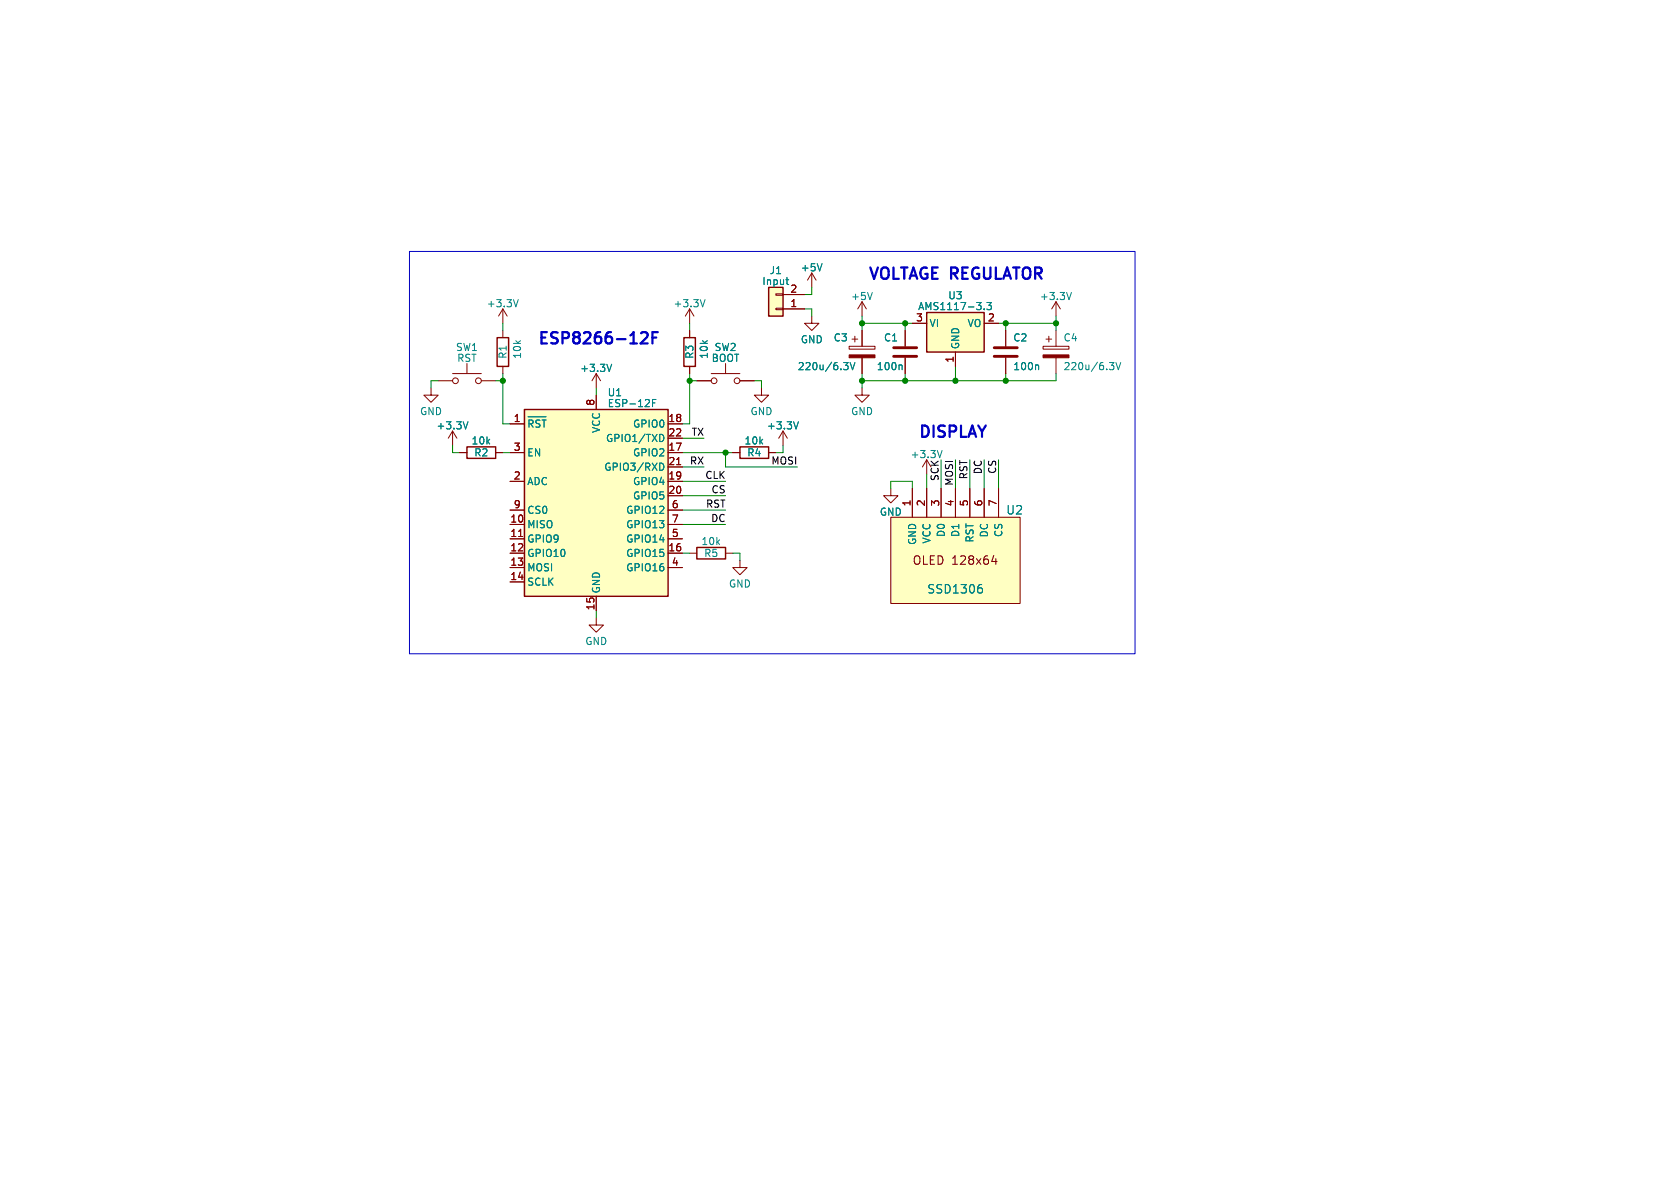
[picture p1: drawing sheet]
<svg xmlns="http://www.w3.org/2000/svg" width="297mm" height="210mm" viewBox="0 0 297 210" stroke-linecap="round" stroke-linejoin="round" font-family="sans-serif">
<path d="M0 0h297v210h-297z" fill="#fff" stroke="#fff" stroke-width=".18"/>
<path d="M87.9 59.7h2v5.1h-2zM120.9 59.7h2v5.1h-2zM135.9 50.8h2.5v5.1h-2.5zM163.8 55.2h10.2v7h-10.2zM82.5 79h5.1v2h-5.1zM92.7 72.4h25.4v33h-25.4zM130.8 79h5.1v2h-5.1zM123.2 96.8h5.1v2h-5.1z" fill="none" stroke="#840000" stroke-width=".25"/>
<g fill="none" stroke="#840000" stroke-width=".18">
<path d="M88.9 54.6v2.6M88.9 58.4v1.3M88.9 54.6l-.8 1.3M88.9 54.6l.8 1.3M121.9 54.6l-.7 1.3M121.9 54.6v2.6M121.9 58.4v1.3M121.9 54.6l.8 1.3M137.2 51.9h1.2v.3h-1.2zM137.2 54.5h1.2v.2h-1.2zM138.4 54.6h3.8M138.4 52.1h3.8"/>
<path d="M143.5 55.9v1.3h1.3l-1.3 1.2-1.3-1.2h1.3M143.5 48.3l-.8 1.2M143.5 48.3v2.5M143.5 48.3l.8 1.2M150.6 59.9h1M151.1 59.4v1.1M152.4 53.3l-.8 1.3M152.4 53.3v2.6M152.4 58.4v2.8M152.4 53.3l.8 1.3M160 58.4v2.8M161.3 57.2h2.5"/>
<path d="M174 57.2h2.5M177.8 58.4v2.8M184.9 59.9h1M185.4 59.4v1.1M186.7 53.3v2.6M186.7 58.4v2.8M186.7 53.3l-.8 1.3M186.7 53.3l.8 1.3M76.2 68.6v1.3h1.3l-1.3 1.2-1.3-1.2h1.3M77.5 67.3h2.5M80 76.2l-.8 1.3M80 76.2v2.5"/>
<path d="M80 76.2l.8 1.3M80 66h5.1M82.5 64.3v1.7M85.1 67.3h2.5M88.9 64.8v1.2M90.2 74.9h2.5M105.4 66l-.8 1.3M105.4 66v2.6M105.4 69.9v2.5M105.4 66l.8 1.3M118.1 74.9h2.5M118.1 77.5h2.5"/>
<path d="M121.9 64.8v1.2M123.2 67.3h2.5M125.7 66h5.1M128.3 64.3v1.7M130.8 67.3h2.5M134.6 68.6v1.3h1.3l-1.3 1.2-1.3-1.2h1.3M138.4 76.2l-.7 1.3M138.4 76.2v2.5M138.4 76.2l.8 1.3M150.1 61.2h4.6v.5h-4.6zM152.4 68.6v1.3h1.3l-1.3 1.2-1.3-1.2h1.3M152.4 63.2v2.8"/>
<path d="M160 63.2v2.8M168.9 62.2v2.6M177.8 63.2v2.8M184.4 61.2h4.6v.5h-4.6zM186.7 63.2v2.8M81.3 80h1.2M87.6 80h1.3M90.2 80h2.5M90.2 92.7h2.5M90.2 95.3h2.5M90.2 97.8h2.5M90.2 85.1h2.5"/>
<path d="M90.2 90.2h2.5M91.7 94.8h.7M118.1 80h2.5M118.1 92.7h2.5M118.1 95.3h2.5M118.1 97.8h2.5M118.1 85.1h2.5M118.1 87.6h2.5M118.1 82.6h2.5M118.1 90.2h2.5M119.6 82.1h.7M121.9 97.8h1.3"/>
<path d="M128.3 97.8h1.2M129.5 80h1.3M130.8 99.1v1.2h1.3l-1.3 1.3-1.3-1.3h1.3M135.9 80h1.3M157.5 91.4h22.8v15.3h-22.8zM157.5 86.4v1.2h1.2l-1.2 1.3-1.3-1.3h1.3M161.3 86.4v5M163.8 81.3v2.5M163.8 86.4v5M163.8 81.3l-.7 1.3M163.8 81.3l.8 1.3M166.4 86.4v5"/>
<path d="M168.9 86.4v5M171.4 86.4v5M174 86.4v5M176.5 86.4v5M90.2 100.3h2.5M90.2 102.9h2.5M105.4 109.2v1.3h1.3l-1.3 1.3-1.3-1.3h1.3M105.4 105.4v2.6M118.1 100.3h2.5"/>
<circle cx="80.5" cy="67.3" r=".51"/>
<circle cx="84.6" cy="67.3" r=".51"/>
<circle cx="126.2" cy="67.3" r=".51"/>
<circle cx="130.3" cy="67.3" r=".51"/>
</g>
<g fill="none" stroke="#008484" stroke-width=".18">
<path d="M91.6 53l-.4 1.2M124.6 53l-.4 1.2M138.9 49.5h.5M145.3 46.6l-.4 1.3M154.2 51.7l-.4 1.3M174 54.6v.1M174.5 53.5h.8l-.5 .5 .4 .1v.5l-.2 .1-.5-.1M189.4 51.7l-.4 1.3M82.7 74.6l-.4 1.2M93.3 73.7h3.2M94.2 74.5l-.2-.3h-.5v1.3M95.5 74.3l-.5-.1-.3 .3"/>
<path d="M95.8 74.2h.7M96.2 74.2v1.3M108.1 64.4l-.4 1.3M115.4 71.2h.4M116 70.6h-.6v1.3M116.9 76.8a.68 .68 0 0 1 .5 .6 .68 .68 0 0 1-.5 .7M141.2 74.6l-.5 1.2M149.1 64.1h.8l-.4 .5 .4 .1v.4l-.2 .3h-.4M150.3 64.1l.4 1.3 .4-1.3M159.3 64.5l.2 .2v.7M166.6 79.6l-.5 1.3M183.4 64.5l.2 .2v.7"/>
<path d="M196.1 64.1h.8l-.4 .5 .4 .1v.4l-.2 .3h-.4M197.3 64.1l.4 1.3 .4-1.3M116.6 81.9a.64 .64 0 0 1 .8 .6 .64 .64 0 0 1-.8 .6M173.3 103.3h.2M173.4 103.9l.3 .3v.3l-.3 .3"/>
</g>
<path d="M158 63h4.1M158 61.5h4.1M175.8 63h4M175.8 61.5h4" fill="none" stroke="#840000" stroke-width=".51"/>
<g fill="#ffffc2" stroke="#ffffc2" stroke-width=".18">
<path d="M163.8 55.2h10.2v7h-10.2z"/>
<path d="M157.5 91.4h22.8v15.3h-22.8z"/>
<path d="M92.7 72.4h25.4v33h-25.4z"/>
<path d="M135.9 50.8h2.5v5.1h-2.5z"/>
</g>
<path d="M175.3 99.3h1M176 98.8v1" fill="none" stroke="#840000" stroke-width=".19"/>
<g fill="#840000" stroke="#840000" stroke-width=".18">
<path d="M184.4 62.7h4.6v.5h-4.6z"/>
<path d="M150.1 62.7h4.6v.5h-4.6z"/>
</g>
<path d="M113.6 58.7h.5a.54 .54 0 0 1 .3 .9l-1.1 1.1h1.2M115.3 59.7h.7M116.3 58.7h-1v2" fill="none" stroke="#0000c2" stroke-width=".4"/>
<path d="M72.4 44.5h128.3v71.1h-128.3z" fill="none" stroke="#0000c2" stroke-width=".18"/>
<g fill="none" stroke="#008400" stroke-width=".18">
<path d="M88.9 57.2v1.2M121.9 57.2v1.2M142.2 54.6h1.3v1.3M143.5 50.8v1.3h-1.3M152.4 57.2h8.9M152.4 55.9v2.5M160 57.2v1.2M176.5 57.2h10.2M177.8 57.2v1.2M186.7 55.9v2.5M77.5 67.3h-1.3v1.3M80 78.7v1.3h1.3"/>
<path d="M87.6 67.3h1.3M88.9 66v8.9h1.3M105.4 68.6v1.3M120.6 77.5h3.9M121.9 66v8.9h-1.3M121.9 67.3h1.3M133.3 67.3h1.3v1.3M138.4 78.7v1.3h-1.2M152.4 66v2.6M160 66v1.3M168.9 64.8v2.5M177.8 66v1.3"/>
<path d="M186.7 66v1.3h-34.3M88.9 80h1.3M120.6 80h8.9M120.6 82.6h3.9M120.6 85.1h7.7M120.6 87.6h7.7M120.6 90.2h7.7M120.6 97.8h1.3M120.6 92.7h7.7M128.3 80v2.6h12.7M129.5 97.8h1.3v1.3M157.5 86.4v-1.3h3.8v1.3"/>
<path d="M163.8 83.8v2.6M166.4 81.3v5.1M168.9 81.3v5.1M171.4 81.3v5.1M174 81.3v5.1M176.5 81.3v5.1M105.4 108v1.2"/>
</g>
<g fill="#008400" stroke="#008400" stroke-width=".18">
<circle cx="177.8" cy="57.2" r=".46"/>
<circle cx="186.7" cy="57.2" r=".46"/>
<circle cx="177.8" cy="67.3" r=".46"/>
<circle cx="168.9" cy="67.3" r=".46"/>
<circle cx="160" cy="67.3" r=".46"/>
<circle cx="160" cy="57.2" r=".46"/>
<circle cx="88.9" cy="67.3" r=".46"/>
<circle cx="121.9" cy="67.3" r=".46"/>
<circle cx="128.3" cy="80" r=".46"/>
<circle cx="152.4" cy="67.3" r=".46"/>
<circle cx="152.4" cy="57.2" r=".46"/>
</g>
<g font-size="2.8" fill="#0000c2">
<text x="153.7" y="49.5">VOLTAGE REGULATOR</text>
<text x="95.2" y="61">ESP8266-12F</text>
<text x="162.6" y="77.5">DISPLAY</text>
</g>
<g font-size="2.1" fill="#008484">
<text x="177.8" y="91.1">U2</text>
<text x="163.9" y="105.1">SSD1306</text>
</g>
<text font-size="2.1" fill="#840000" x="161.3" y="100">OLED 128x64</text>
<g font-size="1.8" fill="#008484">
<text x="134.7" y="50.5">Input</text>
<text x="136" y="48.6">J1</text>
<text x="141.5" y="48.1">+5V</text>
<text x="150.4" y="53.2">+5V</text>
<text x="167.6" y="53.1">U3</text>
<text x="183.8" y="53.2">+3.3V</text>
<text x="86" y="54.5">+3.3V</text>
<text x="119" y="54.5">+3.3V</text>
<text x="162.3" y="55">AMS1117-3.3</text>
<text x="164.3" y="58">VI</text>
<text x="170.9" y="58">VO</text>
<text x="80.6" y="62.2">SW1</text>
<text x="80.8" y="64.1">RST</text>
<text x="89.7" y="63.5" transform="rotate(-90 89.7 63.5)">R1</text>
<text x="92.3" y="63.5" transform="rotate(-90 92.3 63.5)">10k</text>
<text x="102.5" y="65.9">+3.3V</text>
<text x="122.7" y="63.5" transform="rotate(-90 122.7 63.5)">R3</text>
<text x="125.3" y="63.5" transform="rotate(-90 125.3 63.5)">10k</text>
<text x="125.8" y="64.1">BOOT</text>
<text x="126.3" y="62.2">SW2</text>
<text x="141" y="65.6">220u/6.3V</text>
<text x="141.5" y="60.8">GND</text>
<text x="147.3" y="60.5">C3</text>
<text x="154.9" y="65.6">100n</text>
<text x="156.2" y="60.5">C1</text>
<text x="169.7" y="61.7" transform="rotate(-90 169.7 61.7)">GND</text>
<text x="179.1" y="60.5">C2</text>
<text x="179.1" y="65.6">100n</text>
<text x="188" y="60.5">C4</text>
<text x="188" y="65.6">220u/6.3V</text>
<text x="107.4" y="70.2">U1</text>
<text x="74.2" y="73.5">GND</text>
<text x="77.1" y="76.1">+3.3V</text>
<text x="93.2" y="76.4">~{RST}</text>
<text x="106.2" y="76.7" transform="rotate(-90 106.2 76.7)">VCC</text>
<text x="107.4" y="72.1">ESP-12F</text>
<text x="111.8" y="75.8">GPIO0</text>
<text x="132.6" y="73.5">GND</text>
<text x="135.5" y="76.1">+3.3V</text>
<text x="150.4" y="73.5">GND</text>
<text x="83.3" y="78.7">10k</text>
<text x="83.8" y="80.8">R2</text>
<text x="93.2" y="80.8">EN</text>
<text x="106.7" y="83.4">GPIO3/RXD</text>
<text x="107" y="78.3">GPIO1/TXD</text>
<text x="111.8" y="80.8">GPIO2</text>
<text x="131.6" y="78.7">10k</text>
<text x="132" y="80.8">R4</text>
<text x="160.9" y="81.1">+3.3V</text>
<text x="93.2" y="85.9">ADC</text>
<text x="111.8" y="85.9">GPIO4</text>
<text x="111.8" y="88.5">GPIO5</text>
<text x="93.2" y="93.5">MISO</text>
<text x="93.2" y="91">CS0</text>
<text x="110.6" y="91">GPIO12</text>
<text x="110.6" y="93.5">GPIO13</text>
<text x="155.5" y="91.3">GND</text>
<text x="167.2" y="95.1" transform="rotate(-90 167.2 95.1)">D0</text>
<text x="169.7" y="95.1" transform="rotate(-90 169.7 95.1)">D1</text>
<text x="174.8" y="95.1" transform="rotate(-90 174.8 95.1)">DC</text>
<text x="177.4" y="95.1" transform="rotate(-90 177.4 95.1)">CS</text>
<text x="93.2" y="96.1">GPIO9</text>
<text x="93.2" y="98.6">GPIO10</text>
<text x="93.2" y="101.2">MOSI</text>
<text x="110.6" y="98.6">GPIO15</text>
<text x="110.6" y="101.2">GPIO16</text>
<text x="110.6" y="96.1">GPIO14</text>
<text x="123.9" y="96.5">10k</text>
<text x="124.4" y="98.6">R5</text>
<text x="162.1" y="96.5" transform="rotate(-90 162.1 96.5)">GND</text>
<text x="164.7" y="96.2" transform="rotate(-90 164.7 96.2)">VCC</text>
<text x="172.3" y="96" transform="rotate(-90 172.3 96)">RST</text>
<text x="93.2" y="103.7">SCLK</text>
<text x="106.2" y="104.9" transform="rotate(-90 106.2 104.9)">GND</text>
<text x="128.8" y="104">GND</text>
<text x="103.4" y="114.2">GND</text>
</g>
<g font-size="1.8" fill="#840000">
<text x="139.7" y="51.8">2</text>
<text x="139.7" y="54.4">1</text>
<text x="161.9" y="56.9">3</text>
<text x="174.6" y="56.9">2</text>
<text x="168.7" y="64.2" transform="rotate(-90 168.7 64.2)">1</text>
<text x="105.2" y="71.8" transform="rotate(-90 105.2 71.8)">8</text>
<text x="90.8" y="74.7">1</text>
<text x="118.1" y="74.7">18</text>
<text x="118.1" y="77.2">22</text>
<text x="90.8" y="79.8">3</text>
<text x="118.1" y="79.8">17</text>
<text x="118.1" y="82.3">21</text>
<text x="90.8" y="84.8">2</text>
<text x="90.8" y="89.9">9</text>
<text x="118.1" y="84.8">19</text>
<text x="118.1" y="87.4">20</text>
<text x="118.7" y="89.9">6</text>
<text x="161" y="89.6" transform="rotate(-90 161 89.6)">1</text>
<text x="163.6" y="89.6" transform="rotate(-90 163.6 89.6)">2</text>
<text x="166.1" y="89.6" transform="rotate(-90 166.1 89.6)">3</text>
<text x="168.7" y="89.6" transform="rotate(-90 168.7 89.6)">4</text>
<text x="171.2" y="89.6" transform="rotate(-90 171.2 89.6)">5</text>
<text x="173.7" y="89.6" transform="rotate(-90 173.7 89.6)">6</text>
<text x="176.3" y="89.6" transform="rotate(-90 176.3 89.6)">7</text>
<text x="90.2" y="92.5">10</text>
<text x="90.2" y="95">11</text>
<text x="118.7" y="95">5</text>
<text x="118.7" y="92.5">7</text>
<text x="90.2" y="97.5">12</text>
<text x="90.2" y="100.1">13</text>
<text x="118.1" y="97.5">16</text>
<text x="118.7" y="100.1">4</text>
<text x="90.2" y="102.6">14</text>
<text x="105.2" y="108" transform="rotate(-90 105.2 108)">15</text>
</g>
<g font-size="1.8">
<text x="122.2" y="77.1">TX</text>
<text x="121.9" y="82.2">RX</text>
<text x="136.2" y="82.2">MOSI</text>
<text x="173.6" y="83.9" transform="rotate(-90 173.6 83.9)">DC</text>
<text x="176.2" y="83.9" transform="rotate(-90 176.2 83.9)">CS</text>
<text x="124.6" y="84.7">CLK</text>
<text x="124.7" y="89.8">RST</text>
<text x="125.7" y="87.3">CS</text>
<text x="166" y="85.2" transform="rotate(-90 166 85.2)">SCK</text>
<text x="168.6" y="86" transform="rotate(-90 168.6 86)">MOSI</text>
<text x="171.1" y="84.9" transform="rotate(-90 171.1 84.9)">RST</text>
<text x="125.6" y="92.4">DC</text>
</g>
</svg>
